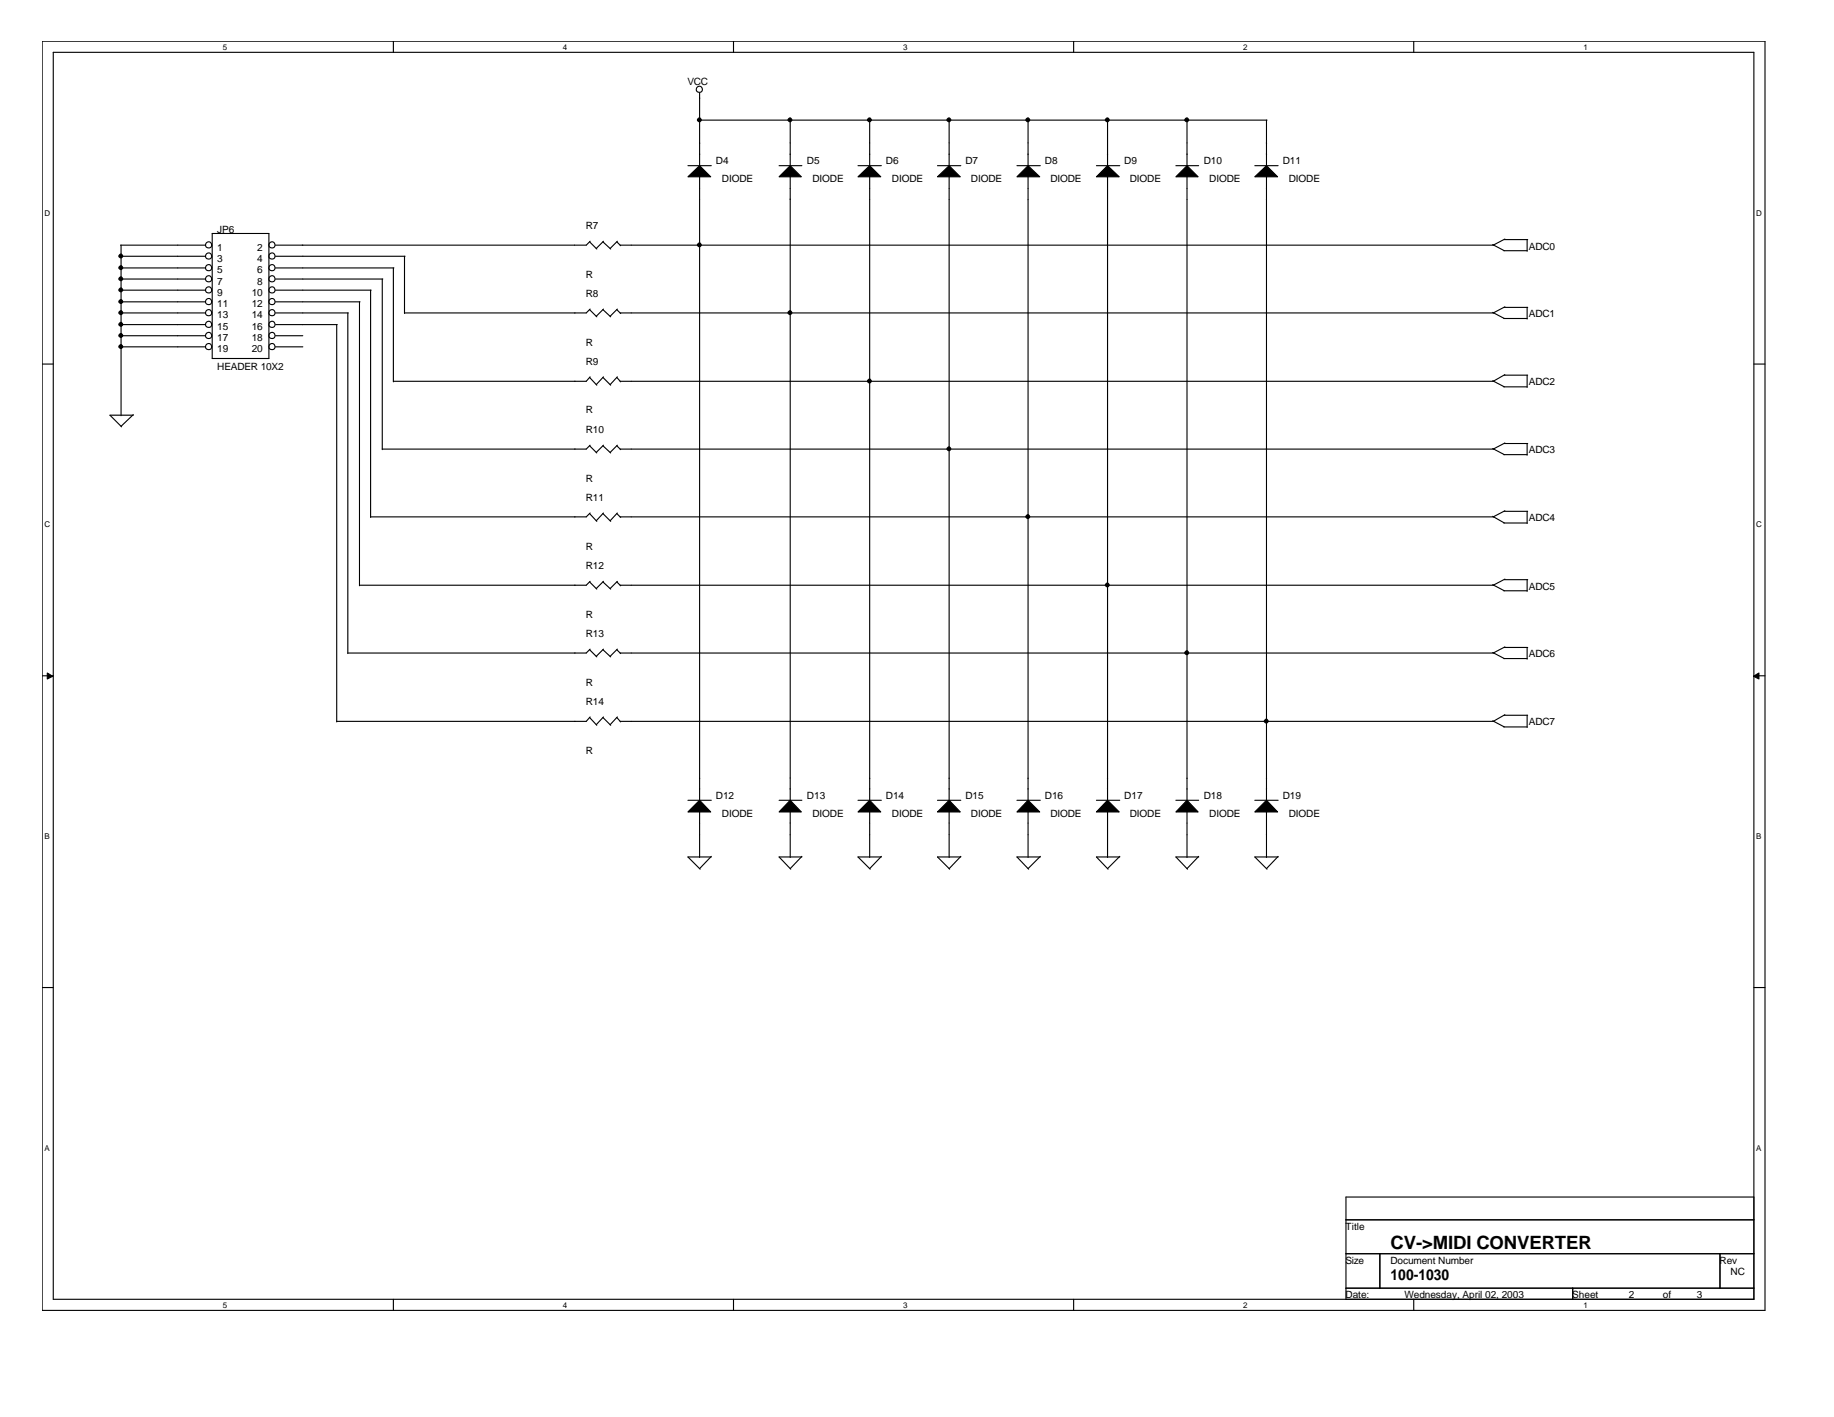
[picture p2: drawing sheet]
<svg xmlns="http://www.w3.org/2000/svg" width="279mm" height="216mm" viewBox="0 0 279 216" stroke-linecap="round" stroke-linejoin="round" font-family="sans-serif">
<g fill="none" stroke="#000" stroke-width=".17">
<path d="M6.4 6.3h262.5v193.4h-262.5zM8.1 8h259.1v190h-259.1zM59.9 6.3v1.7M106.6 14.2v11M106.6 18.3h86.4M111.7 6.3v1.7M120.4 18.2v7M132.5 18.2v7M144.6 18.2v7M156.6 18.2v7M163.6 6.3v1.7M168.7 18.2v7"/>
<path d="M180.8 18.2v7M192.9 18.3v6.9M215.4 6.3v1.7M18.4 37.4h12.9M18.4 39h12.9M18.4 37.4v25.9M32.3 35.6h8.7v19h-8.7zM42 39h19.7M61.6 39v8.8M89.8 36.8l1.1 1.1M89.9 36.8l-.6 .6h-47.3M91.8 36.8l1.2 1.1"/>
<path d="M91.9 36.8l-1.1 1.1M94 36.8l.6 .6M94.1 36.8l-1.2 1.1M94.5 37.4h133.1M104.8 25.2h3.6M106.6 26.9v95M118.7 25.2h3.5M120.4 26.9v95M130.7 25.2h3.6M132.5 26.9v95M142.8 25.2h3.6M144.6 26.9v95"/>
<path d="M154.9 25.2h3.6M156.6 26.9v95M167 25.2h3.6M168.7 26.9v95M179.1 25.2h3.5M180.8 26.9v95M191.2 25.2h3.5M192.9 26.9v95M227.4 37.3l1.8 .9M229.1 38.2h3.5M229.2 36.5h3.5M229.3 36.4l-1.8 1"/>
<path d="M232.6 36.5v1.8M6.4 55.5h1.7M18.4 40.8h12.9M18.4 42.5h12.9M18.4 44.2h12.9M18.4 46h12.9M18.4 47.7h12.9M18.4 49.5h12.9M18.4 51.2h12.9M18.4 52.8h12.9M42 40.8h18M42 42.5h16.3"/>
<path d="M42 44.2h14.5M42 46h12.8M42 47.7h11.1M42 49.5h9.4M42 51.2h4.1M42 52.8h4.1M51.3 49.5v60.5M53 47.7v51.9M54.8 46v43.3M56.5 44.2v34.6M58.2 42.5v26M59.9 40.8v17.4"/>
<path d="M89.8 47.2l1.1 1.1M89.8 57.5l1.1 1.2M89.9 47.1l-.6 .6h-27.7M89.9 57.4l-.6 .7h-29.4M91.8 47.2l1.2 1.1M91.8 57.5l1.2 1.2M91.9 47.1l-1.1 1.1M91.9 57.4l-1.1 1.2M94 47.2l.6 .6M94 57.5l.6 .7M94.1 47.1l-1.2 1.1M94.1 57.4l-1.2 1.2"/>
<path d="M94.5 47.7h133.1M94.5 58.1h133.1M227.4 47.6l1.8 .9M227.4 58l1.8 .9M229.1 48.5h3.5M229.1 58.9h3.5M229.2 46.8h3.5M229.2 57.2h3.5M229.3 46.8l-1.8 .9M229.3 57.1l-1.8 1M232.6 46.8v1.8M232.6 57.2v1.8"/>
<path d="M267.2 55.5h1.7M20.3 63.3h-3.6l1.8 1.7M20.3 63.2l-1.9 1.8M89.8 78.2l1.1 1.2M89.8 67.9l1.1 1.1M89.9 78.2l-.6 .6h-32.8M89.9 67.8l-.6 .6h-31.1M91.8 78.2l1.2 1.2M91.8 67.9l1.2 1.1M91.9 78.2l-1.1 1.1M91.9 67.8l-1.1 1.1M94 78.2l.6 .6"/>
<path d="M94 67.9l.6 .6M94.1 78.2l-1.2 1.1M94.1 67.8l-1.2 1.1M94.5 78.8h133.1M94.5 68.4h133.1M227.4 68.3l1.8 1M227.4 78.7l1.8 1M229.1 69.3h3.5M229.1 79.7h3.5M229.2 67.6h3.5M229.2 77.9h3.5M229.3 67.5l-1.8 .9"/>
<path d="M229.3 77.8l-1.8 1M232.6 67.6v1.8M232.6 77.9v1.9M89.8 88.7l1.1 1.1M89.8 99l1.1 1.1M89.9 88.6l-.6 .6h-34.5M89.9 98.9l-.6 .6h-36.3M91.8 88.7l1.2 1.1M91.8 99l1.2 1.1M91.9 88.6l-1.1 1.1M91.9 98.9l-1.1 1.1M94 88.7l.6 .6"/>
<path d="M94 99l.6 .6M94.1 88.6l-1.2 1.1M94.1 98.9l-1.2 1.1M94.5 89.2h133.1M94.5 99.5h133.1M227.4 89.1l1.8 .9M227.4 99.4l1.8 .9M229.1 90h3.5M229.2 88.3h3.5M229.2 98.7h3.5M229.3 88.2l-1.8 1M229.3 98.6l-1.8 .9"/>
<path d="M232.6 88.3v1.8M232.6 98.7v1.7M6.4 103h1.7M89.8 109.3l1.1 1.2M89.9 109.2l-.6 .7h-38M91.8 109.3l1.2 1.2M91.9 109.2l-1.1 1.2M94 109.3l.6 .7M94.1 109.2l-1.2 1.2M94.5 109.9h133.1M227.4 109.8l1.8 1M229.1 100.3h3.5"/>
<path d="M229.1 110.8h3.5M229.2 109h3.5M229.3 108.9l-1.8 1M232.6 109v1.8M267.2 103h1.7M104.8 121.9h3.6M106.6 123.6v7.1M108.4 130.6h-3.6l1.9 1.8M108.4 130.5l-1.8 1.8M118.7 121.9h3.5M120.4 123.6v7.1M122.2 130.6h-3.5l1.8 1.8"/>
<path d="M122.2 130.5l-1.8 1.8M130.7 121.9h3.6M132.5 123.6v7.1M134.3 130.6h-3.6l1.9 1.8M134.3 130.5l-1.8 1.8M142.8 121.9h3.6M144.6 123.6v7.1M146.4 130.6h-3.6l1.9 1.8M146.4 130.5l-1.8 1.8M154.9 121.9h3.6M156.6 123.6v7.1M158.5 130.6h-3.6l1.8 1.8"/>
<path d="M158.5 130.5l-1.9 1.8M167 121.9h3.6M168.7 123.6v7.1M170.6 130.6h-3.6l1.8 1.8M170.6 130.5l-1.9 1.8M179.1 121.9h3.5M180.8 123.6v7.1M182.6 130.6h-3.5l1.8 1.8M182.6 130.5l-1.8 1.8M191.2 121.9h3.5M192.9 123.6v7.1M194.7 130.6h-3.5l1.8 1.8"/>
<path d="M194.7 130.5l-1.8 1.8M6.4 150.5h1.7M267.2 150.5h1.7M59.9 198v1.7M111.7 198v1.7M163.6 198v1.7M205 185.9h62.2M205 191h62.2M205 196.3h62.2M210.2 191v5.3M215.4 198v1.7M239.6 196.3v1.7"/>
<path d="M262 191v5.3M267.2 182.4h-62.2v15.6"/>
<circle cx="106.5" cy="13.6" r=".47"/>
<circle cx="31.8" cy="37.3" r=".47"/>
<circle cx="31.8" cy="39" r=".47"/>
<circle cx="41.4" cy="37.3" r=".47"/>
<circle cx="41.4" cy="39" r=".47"/>
<circle cx="31.8" cy="52.8" r=".47"/>
<circle cx="31.8" cy="46" r=".47"/>
<circle cx="31.8" cy="42.5" r=".47"/>
<circle cx="31.8" cy="49.4" r=".47"/>
<circle cx="31.8" cy="44.2" r=".47"/>
<circle cx="31.8" cy="51.1" r=".47"/>
<circle cx="31.8" cy="40.8" r=".47"/>
<circle cx="31.8" cy="47.7" r=".47"/>
<circle cx="41.4" cy="46" r=".47"/>
<circle cx="41.4" cy="42.5" r=".47"/>
<circle cx="41.4" cy="49.4" r=".47"/>
<circle cx="41.4" cy="52.8" r=".47"/>
<circle cx="41.4" cy="44.2" r=".47"/>
<circle cx="41.4" cy="51.1" r=".47"/>
<circle cx="41.4" cy="40.8" r=".47"/>
<circle cx="41.4" cy="47.7" r=".47"/>
</g>
<g fill="#000" stroke="#000" stroke-width=".15">
<path d="M7.2 102.5l.8 .5-.8 .5z" fill-rule="evenodd"/>
<path d="M267.1 103l.9-.5v1z" fill-rule="evenodd"/>
</g>
<g fill="#000" stroke="#000" stroke-width=".17">
<path d="M104.8 26.9l1.8-1.7 1.7 1.7z" fill-rule="evenodd"/>
<path d="M118.7 26.9l1.7-1.7 1.7 1.7z" fill-rule="evenodd"/>
<path d="M130.7 26.9l1.8-1.7 1.7 1.7z" fill-rule="evenodd"/>
<path d="M142.8 26.9l1.8-1.7 1.7 1.7z" fill-rule="evenodd"/>
<path d="M154.9 26.9l1.7-1.7 1.8 1.7z" fill-rule="evenodd"/>
<path d="M168.7 25.2l1.8 1.7h-3.5z" fill-rule="evenodd"/>
<path d="M179.1 26.9l1.7-1.7 1.7 1.7z" fill-rule="evenodd"/>
<path d="M191.2 26.9l1.7-1.7 1.7 1.7z" fill-rule="evenodd"/>
<path d="M106.6 121.9l1.7 1.8h-3.5z" fill-rule="evenodd"/>
<path d="M120.4 121.9l1.7 1.8h-3.4z" fill-rule="evenodd"/>
<path d="M132.5 121.9l1.7 1.8h-3.5z" fill-rule="evenodd"/>
<path d="M144.6 121.9l1.7 1.8h-3.5z" fill-rule="evenodd"/>
<path d="M156.6 121.9l1.8 1.8h-3.5z" fill-rule="evenodd"/>
<path d="M168.7 121.9l1.8 1.8h-3.5z" fill-rule="evenodd"/>
<path d="M180.8 121.9l1.7 1.8h-3.4z" fill-rule="evenodd"/>
<path d="M192.9 121.9l1.7 1.8h-3.4z" fill-rule="evenodd"/>
<circle cx="106.5" cy="18.3" r=".29"/>
<circle cx="120.3" cy="18.3" r=".29"/>
<circle cx="132.5" cy="18.3" r=".29"/>
<circle cx="144.6" cy="18.3" r=".29"/>
<circle cx="156.6" cy="18.3" r=".29"/>
<circle cx="168.7" cy="18.3" r=".29"/>
<circle cx="180.8" cy="18.3" r=".29"/>
<circle cx="18.4" cy="39" r=".29"/>
<circle cx="106.5" cy="37.3" r=".29"/>
<circle cx="18.4" cy="40.8" r=".29"/>
<circle cx="18.4" cy="51.1" r=".29"/>
<circle cx="18.4" cy="49.4" r=".29"/>
<circle cx="18.4" cy="47.6" r=".29"/>
<circle cx="18.4" cy="44.2" r=".29"/>
<circle cx="18.4" cy="45.9" r=".29"/>
<circle cx="18.4" cy="52.8" r=".29"/>
<circle cx="18.4" cy="42.5" r=".29"/>
<circle cx="120.3" cy="47.6" r=".29"/>
<circle cx="132.5" cy="58" r=".29"/>
<circle cx="144.6" cy="68.4" r=".29"/>
<circle cx="156.6" cy="78.7" r=".29"/>
<circle cx="168.7" cy="89.1" r=".29"/>
<circle cx="180.8" cy="99.5" r=".29"/>
<circle cx="192.9" cy="109.9" r=".29"/>
</g>
<text font-size="2.8" x="211.8" y="190.3">CV-&gt;MIDI CONVERTER</text>
<text font-size="2.3" x="211.8" y="195">100-1030</text>
<g font-size="1.5">
<text x="104.7" y="13">VCC</text>
<text x="109.1" y="25.1">D4</text>
<text x="110" y="27.8">DIODE</text>
<text x="122.9" y="25.1">D5</text>
<text x="123.8" y="27.8">DIODE</text>
<text x="135" y="25.1">D6</text>
<text x="135.9" y="27.8">DIODE</text>
<text x="147.1" y="25.1">D7</text>
<text x="147.9" y="27.8">DIODE</text>
<text x="159.2" y="25.1">D8</text>
<text x="160" y="27.8">DIODE</text>
<text x="171.3" y="25.1">D9</text>
<text x="172.1" y="27.8">DIODE</text>
<text x="183.4" y="25.1">D10</text>
<text x="184.2" y="27.8">DIODE</text>
<text x="195.4" y="25.1">D11</text>
<text x="196.3" y="27.8">DIODE</text>
<text x="33.1" y="35.6">JP6</text>
<text x="89.2" y="34.9">R7</text>
<text x="33.1" y="38.2">1</text>
<text x="33.1" y="39.9">3</text>
<text x="33.1" y="41.7">5</text>
<text x="39.2" y="38.2">2</text>
<text x="39.2" y="39.9">4</text>
<text x="39.2" y="41.7">6</text>
<text x="232.9" y="38">ADC0</text>
<text x="33.1" y="43.3">7</text>
<text x="33.1" y="45">9</text>
<text x="33.1" y="46.8">11</text>
<text x="38.4" y="45">10</text>
<text x="38.4" y="46.8">12</text>
<text x="39.2" y="43.3">8</text>
<text x="89.2" y="42.3">R</text>
<text x="89.2" y="45.2">R8</text>
<text x="33.1" y="48.5">13</text>
<text x="33.1" y="50.3">15</text>
<text x="33.1" y="52">17</text>
<text x="33.1" y="53.7">19</text>
<text x="38.4" y="48.5">14</text>
<text x="38.4" y="50.3">16</text>
<text x="38.4" y="52">18</text>
<text x="38.4" y="53.7">20</text>
<text x="89.2" y="52.7">R</text>
<text x="232.9" y="48.3">ADC1</text>
<text x="33.1" y="56.3">HEADER 10X2</text>
<text x="89.2" y="55.6">R9</text>
<text x="232.9" y="58.7">ADC2</text>
<text x="89.2" y="63">R</text>
<text x="89.2" y="66">R10</text>
<text x="232.9" y="69.1">ADC3</text>
<text x="89.2" y="76.3">R11</text>
<text x="89.2" y="73.4">R</text>
<text x="89.2" y="83.7">R</text>
<text x="232.9" y="79.4">ADC4</text>
<text x="89.2" y="86.7">R12</text>
<text x="232.9" y="89.8">ADC5</text>
<text x="89.2" y="94.1">R</text>
<text x="89.2" y="97">R13</text>
<text x="232.9" y="100.2">ADC6</text>
<text x="89.2" y="104.5">R</text>
<text x="89.2" y="107.4">R14</text>
<text x="232.9" y="110.5">ADC7</text>
<text x="89.2" y="114.8">R</text>
<text x="109.1" y="121.8">D12</text>
<text x="110" y="124.5">DIODE</text>
<text x="122.9" y="121.8">D13</text>
<text x="123.8" y="124.5">DIODE</text>
<text x="135" y="121.8">D14</text>
<text x="135.9" y="124.5">DIODE</text>
<text x="147.1" y="121.8">D15</text>
<text x="147.9" y="124.5">DIODE</text>
<text x="159.2" y="121.8">D16</text>
<text x="160" y="124.5">DIODE</text>
<text x="171.3" y="121.8">D17</text>
<text x="172.1" y="124.5">DIODE</text>
<text x="183.4" y="121.8">D18</text>
<text x="184.2" y="124.5">DIODE</text>
<text x="195.4" y="121.8">D19</text>
<text x="196.3" y="124.5">DIODE</text>
<text x="205" y="187.4">Title</text>
<text x="205" y="197.8">Date:</text>
<text x="205" y="192.5">Size</text>
<text x="211.8" y="192.5">Document Number</text>
<text x="214" y="197.8">Wednesday, April 02, 2003</text>
<text x="239.5" y="197.8">Sheet</text>
<text x="248.2" y="197.8">2</text>
<text x="253.3" y="197.8">of</text>
<text x="258.5" y="197.8">3</text>
<text x="262" y="192.5">Rev</text>
<text x="263.7" y="194.3">NC</text>
</g>
<g font-size="1.2">
<text x="34" y="7.6">5</text>
<text x="85.8" y="7.6">4</text>
<text x="137.6" y="7.6">3</text>
<text x="189.4" y="7.6">2</text>
<text x="241.2" y="7.6">1</text>
<text x="6.8" y="32.9">D</text>
<text x="267.5" y="32.9">D</text>
<text x="6.8" y="80.3">C</text>
<text x="267.5" y="80.3">C</text>
<text x="6.8" y="127.8">B</text>
<text x="267.5" y="127.8">B</text>
<text x="6.8" y="175.3">A</text>
<text x="267.5" y="175.3">A</text>
<text x="34" y="199.3">5</text>
<text x="85.8" y="199.3">4</text>
<text x="137.6" y="199.3">3</text>
<text x="189.4" y="199.3">2</text>
<text x="241.2" y="199.3">1</text>
</g>
</svg>
